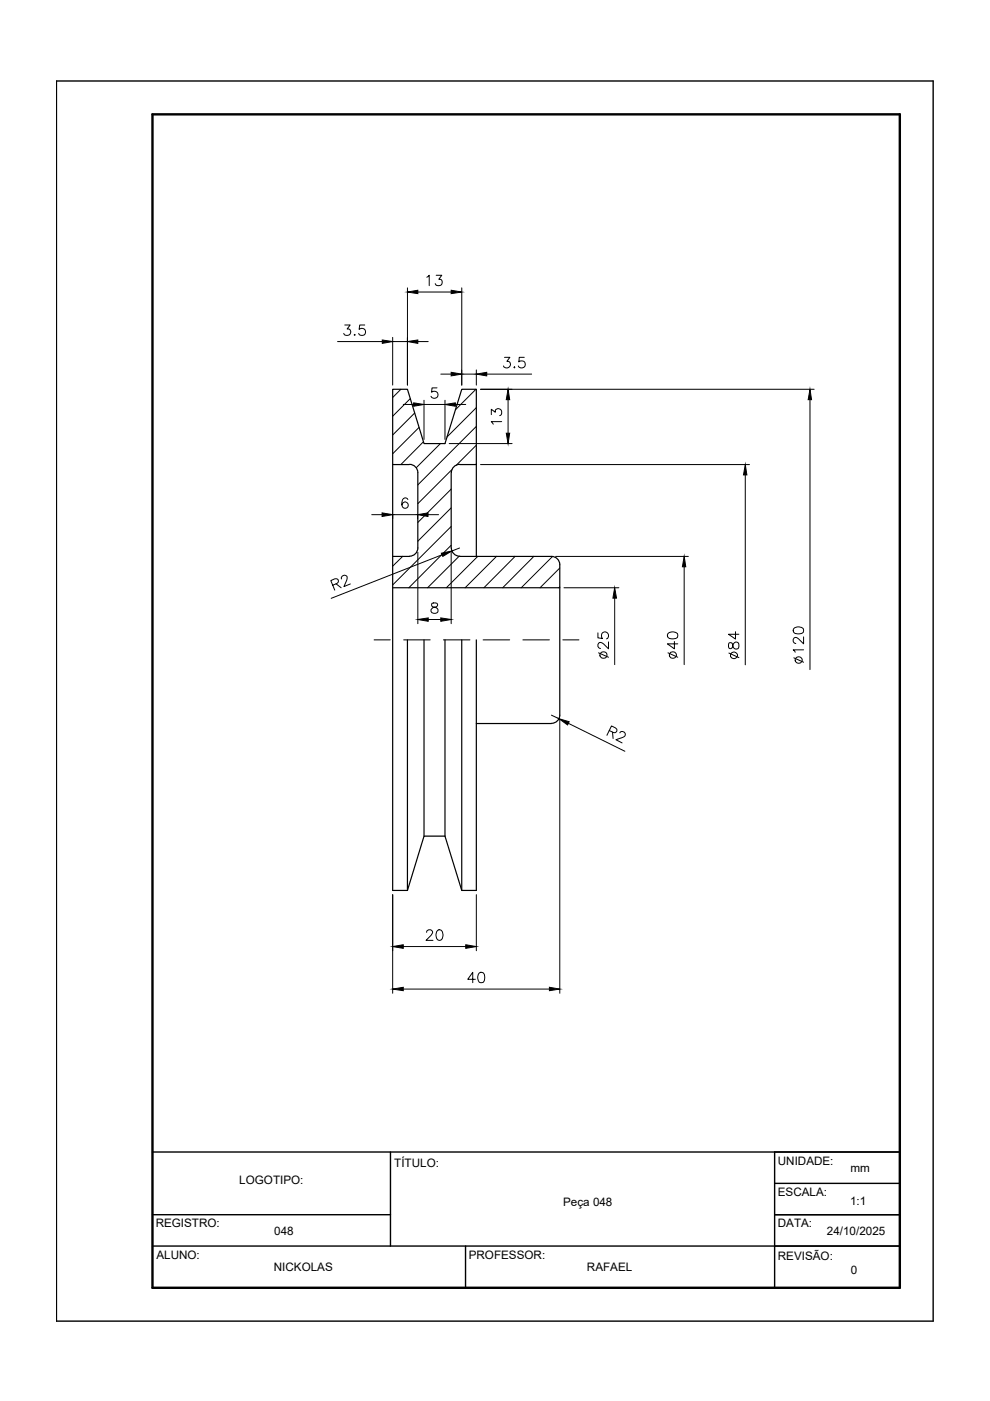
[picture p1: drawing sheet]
<svg xmlns="http://www.w3.org/2000/svg" width="210mm" height="297mm" viewBox="0 0 210 297" stroke-linecap="round" stroke-linejoin="round" font-family="sans-serif">
<!-- layer: HACHURA -->
<g fill="none" stroke="#000" stroke-width=".21">
<path d="M85 82.5l-1.7 1.8M87 84.5l-3.7 3.8M87.9 87.6l-4.6 4.6M88.8 90.6l-5.5 5.6M89.8 93.7l-4.8 4.8M93.4 94.1l-5.1 5.1M95.8 99.6l-7.2 7.2M100.9 82.5l-4.4 4.4M101 86.4l-6.2 6.3M101 90.4l-12.4 12.4M101 94.4l-4.2 4.2M101 98.4l-.1 .1"/>
<path d="M85.4 118l-2.1 2M95.7 103.7l-7.1 7.1M95.7 107.7l-7.1 7.1M95.7 111.6l-12.4 12.4M95.7 115.6l-9 9M97.3 118l-6.6 6.6M101.3 118l-6.7 6.6M105.3 118l-6.7 6.6M109.2 118l-6.6 6.6M113.2 118l-6.6 6.6M117.2 118l-6.7 6.6M118.7 120.4l-4.2 4.2"/>
<path d="M118.7 124.4l-.2 .2"/>
</g>
<!-- layer: CONTORNO 1 -->
<g fill="none" stroke="#000" stroke-width=".25">
<path d="M83.3 98.5h3.5M86.8 98.5a1.76 1.76 0 0 1 1.8 1.7v16a1.76 1.76 0 0 1-1.8 1.7M97.4 98.5h3.6M97.5 98.5a1.83 1.83 0 0 0-1.8 1.7v16a1.76 1.76 0 0 0 1.8 1.7M83.3 118h3.5M97.4 118h19.5a1.76 1.76 0 0 1 1.8 1.7v31.9M101 118v-35.5h-3.1l-3.6 11.6h-4.4l-3.5-11.6h-3.1v106.3h3.1l3.5-11.5h4.4M83.3 124.6h35.4M86.4 135.7v53.1M89.9 135.7v41.6M94.3 135.7v41.6M97.9 135.7v53.1"/>
<path d="M101 135.7v53.1h-3.1l-3.6-11.5M101 153.4h15.9M118.7 151.6a1.76 1.76 0 0 1-1.8 1.8"/>
</g>
<!-- layer: TRACEJADA -->
<path d="M79.3 135.7h3.4M85.6 135.7h5.6M94 135.7h5.6M102.4 135.7h5.7M110.9 135.7h5.6M119.3 135.7h3.5" fill="none" stroke="#000" stroke-width=".21"/>
<!-- layer: COTA -->
<g fill="none" stroke="#000" stroke-width=".21">
<path d="M71.6 72.4h9.5M83.3 71.5v10.1M83.3 72.4h3.1M86.4 61v20.6M88.6 72.4h2.2M93.5 79.3h2.2M97.9 61v20.6M97.9 79.3h3.1M101 78.4v3.2M103.2 79.3h9.5M85.5 85.8h2.2M89.9 84.9v8.3"/>
<path d="M89.9 85.8h4.4M92.7 82.2h-1.1l-.1 1a.78 .78 0 0 1 1.2 0 .78 .78 0 0 1-.2 1.1 .78 .78 0 0 1-1.1-.3M94.3 84.9v8.3M95.2 94.1h13.4M96.5 85.8h2.2M101.9 82.5h70.7M101.9 98.5h57M171.7 84.7v57.3M78.8 109.1h2.2M83.3 109.1v.9M83.3 109.1h5.2M86.5 105.9a.6 .6 0 0 0-1-.2 1.27 1.27 0 0 0 .3 2.1 .68 .68 0 0 0 .8-.7 .68 .68 0 0 0-.7-.7 .68 .68 0 0 0-.7 .6"/>
<path d="M88.5 109.1v.9M88.6 117.1v15.1M90.7 109.1h2.3M93.7 117.6l-23.5 9.3M95.7 117.1v15.1M97.4 116.2l-1.6 .6M117.8 118h28.2M158 100.7v40.3M70.6 124.1l.8-.4a.58 .58 0 0 0 .3-.8l-.7-.2-.9 .4 .9 2M71.2 123.8l1.1 .8M72.4 122.8v-.4l.2-.3 .6-.1a.47 .47 0 0 1 .4 .6l-.7 1.8 1.4-.6M90.8 131.3h2.7"/>
<path d="M91.6 127.9a.5 .5 0 0 0 .2 .8 .82 .82 0 0 1 .9 .2 .82 .82 0 0 1 .1 .9 .81 .81 0 0 1-.9 .2 .81 .81 0 0 1-.5-.7 1.15 1.15 0 0 1 1-.6 .45 .45 0 0 0 .3-.8zM119.6 124.6h11.6M130.3 126.8v14.1M145.1 120.2v20.7M116.9 151.6l1.6 .8M118.7 152.5v58.1M120.5 153.4l12 5.9M129.2 154.9l1.2 .4a.53 .53 0 0 0 .4-.7l-1.1-.7-1 2M129.9 155.2l.1 1.4M131.4 155.4l.2-.3a.69 .69 0 0 1 .9 .4l.1 .1a.68 .68 0 0 1-.6 .8l-1.4 .4 1.3 .7M83.3 189.7v20.9M101 189.7v11.9"/>
<path d="M85.5 209.7h31M85.5 200.7h13.2"/>
</g>
<g fill="#000" stroke="#000" stroke-width=".21">
<path d="M81.1 72.1l2.2 .3-2.2 .4zM86.4 72.4l2.2-.3v.7zM86.4 61.9l2.2-.4v.8zM95.7 61.5l2.2 .4-2.2 .4zM95.7 78.9l2.2 .4-2.2 .4zM101 79.3l2.2-.4v.8zM87.7 85.4l2.2 .4-2.2 .3zM94.3 85.8l2.2-.4v.7zM107.3 91.8h.8l-.4 2.3zM107.7 82.5l.4 2.2h-.8zM171.7 82.5l.4 2.2h-.7zM81 108.7l2.3 .4-2.3 .4z"/>
<path d="M88.5 109.1l2.2-.4v.8zM93.6 117.3l2.2-.5-1.9 1.2zM158 98.5l.4 2.2h-.8zM88.6 131.3l2.2-.3v.7zM93.5 131l2.2 .3-2.2 .4zM130.3 124.6l.4 2.2h-.8zM145.1 118l.3 2.2h-.7zM118.5 152.4l2.2 .6-.4 .7zM83.3 209.7l2.2-.4v.7zM83.3 200.7l2.2-.4v.8zM98.7 200.3l2.3 .4-2.3 .4zM116.5 209.3l2.2 .4-2.2 .3z"/>
</g>
<!-- layer: CONTORNO 2 -->
<path d="M12 17.2h185.9v262.9h-185.9zM32.3 257.5h50.5M32.3 244.2h158.5M82.8 244.2v20M164.2 257.5h26.6M164.2 250.9h26.6M164.2 244.2v28.8M32.3 264.2h158.5M98.7 264.2v8.8" fill="none" stroke="#000" stroke-width=".3"/>
<!-- layer: CONTORNO 3 -->
<path d="M32.3 24.2h158.5v248.8h-158.5z" fill="none" stroke="#000" stroke-width=".51"/>
<g font-size="5.7">
<text x="105.5" y="79.4">3.5</text>
<text x="157.7" y="140.8" transform="rotate(-90 157.7 140.8)">84</text>
<text x="89.3" y="200.7">20</text>
</g>
<g font-size="5.3">
<text x="89.3" y="61.7">13</text>
<text x="71.6" y="72.3">3.5</text>
<text x="107.2" y="91" transform="rotate(-90 107.2 91)">13</text>
<text x="129.8" y="140.8" transform="rotate(-90 129.8 140.8)">25</text>
<text x="144.6" y="140.8" transform="rotate(-90 144.6 140.8)">40</text>
<text x="171.1" y="141.8" transform="rotate(-90 171.1 141.8)">120</text>
<text x="98.1" y="209.5">40</text>
</g>
<g font-size="2.5">
<text x="50.7" y="251">LOGOTIPO:</text>
<text x="83.6" y="247.4">TÍTULO:</text>
<text x="164.9" y="246.9">UNIDADE:</text>
<text x="180.3" y="248.4">mm</text>
<text x="119.4" y="255.7">Peça 048</text>
<text x="164.9" y="253.6">ESCALA:</text>
<text x="180.2" y="255.5">1:1</text>
<text x="33" y="260.3">REGISTRO:</text>
<text x="58.2" y="261.9">048</text>
<text x="164.9" y="260.2">DATA:</text>
<text x="175.3" y="261.9">24/10/2025</text>
<text x="33.2" y="266.9">ALUNO:</text>
<text x="58.1" y="269.5">NICKOLAS</text>
<text x="99.4" y="266.9">PROFESSOR:</text>
<text x="124.4" y="269.5">RAFAEL</text>
<text x="164.9" y="267.2">REVISÃO:</text>
<text x="180.4" y="270">0</text>
</g>
</svg>
